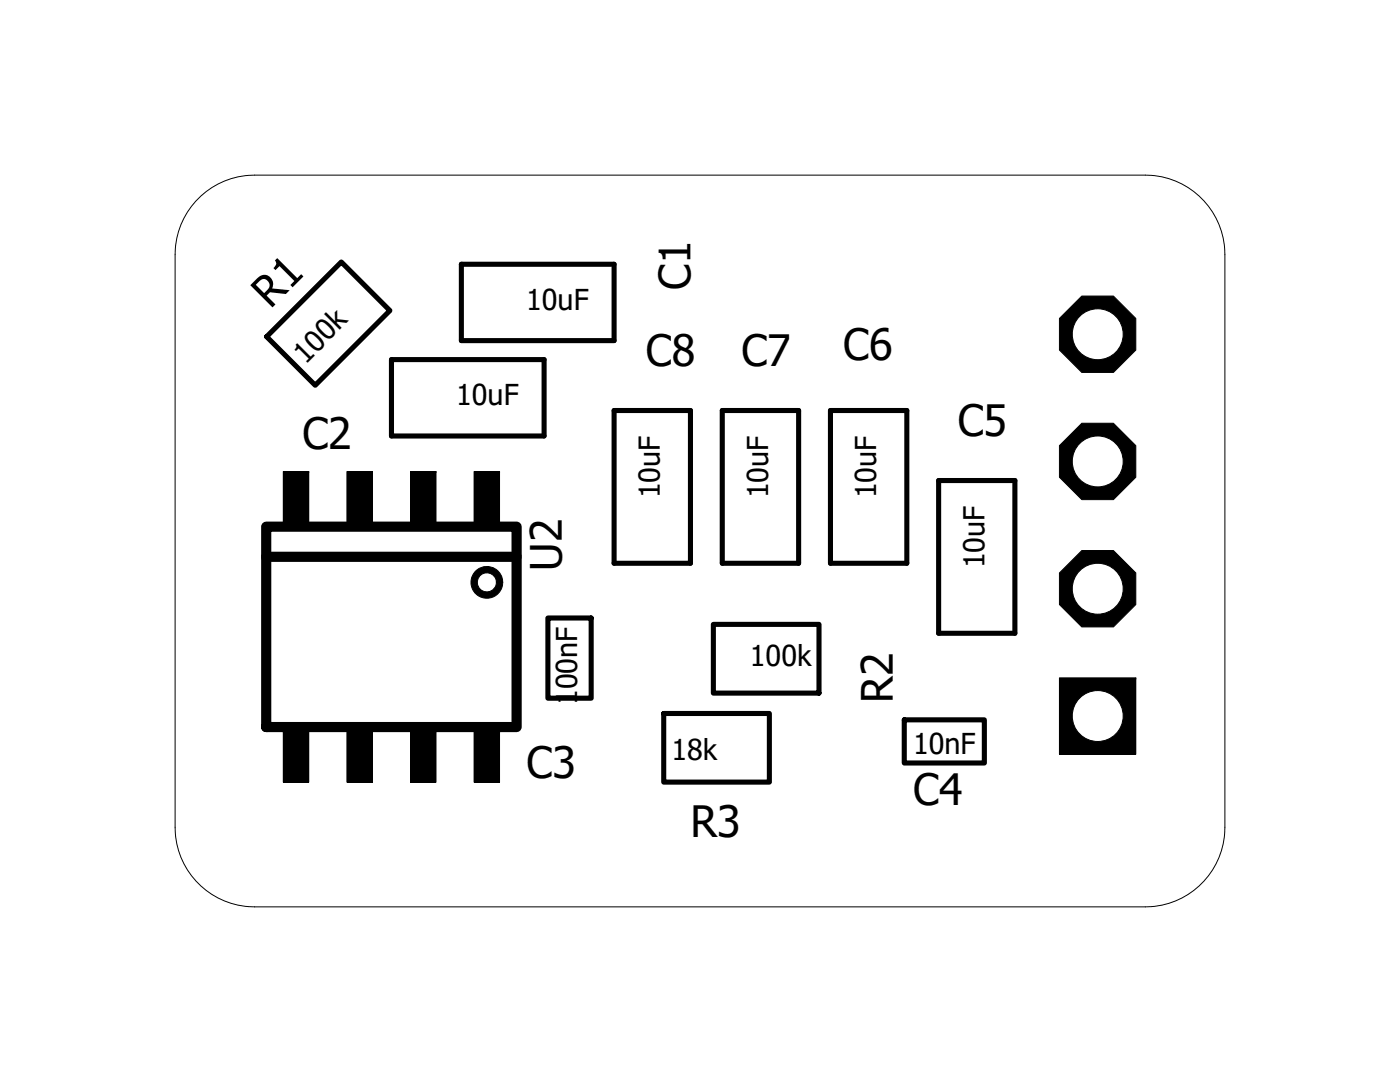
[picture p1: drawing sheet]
<svg xmlns="http://www.w3.org/2000/svg" width="279mm" height="216mm" viewBox="0 0 279 216" stroke-linecap="round" stroke-linejoin="round" font-family="sans-serif">
<path d="M33.9 33.9l211.6 148.1M245.5 33.9l-211.6 148.1" fill="none" stroke="#fff" stroke-width=".2"/>
<path d="M92.1 52.7h30.5v15.3h-30.5zM53.2 67.2l14.9-14.9 9.7 9.7-14.9 14.9zM78.1 71.8h30.5v15.2h-30.5zM122.6 81.9h15.2v30.5h-15.2zM144.1 81.9h15.3v30.5h-15.3zM165.7 81.9h15.3v30.5h-15.3zM187.3 95.9h15.2v30.5h-15.2zM109.3 123.3h8.7v16h-8.7zM142.4 124.6h21v13.7h-21zM132.5 142.4h21v13.7h-21zM180.5 143.6h15.9v8.7h-15.9z" fill="none" stroke="#000" stroke-width="1"/>
<path d="M53.1 105.1h50v40h-50zM53.1 111.1h50" fill="none" stroke="#000" stroke-width="2"/>
<path d="M56.5 94.1h5.1v11h-5.1zM69.2 94.1h5.1v11h-5.1zM81.9 94.1h5.1v11h-5.1zM94.6 94.1h5.1v11h-5.1zM211.4 135.3h15.3v15.2h-15.3zM56.5 145.1h5.1v11h-5.1zM69.2 145.1h5.1v11h-5.1zM81.9 145.1h5.1v11h-5.1zM94.6 145.1h5.1v11h-5.1z" fill="#000"/>
<g fill="none" stroke="#000" stroke-width=".2">
<path d="M56.5 94.1h5.1v11h-5.1zM61.6 94.1h.1M69.2 94.1h5.1v11h-5.1zM74.3 94.1h.1M81.9 94.1h5.1v11h-5.1zM87 94.1h.1M94.6 94.1h5.1v11h-5.1zM99.7 94.1h.1M95 113.9a3.2 3.2 0 0 1 3.4-.6 3.2 3.2 0 0 1 1.9 2.9h-1.2a1.9 1.9 0 0 1-2.8 1.6 1.9 1.9 0 0 1-.2-3.2 1.9 1.9 0 0 1 2.9 1.3l.1 .3h1.2a3.2 3.2 0 0 1-4.4 2.9 3.2 3.2 0 0 1-.9-5.2zM211.4 135.3h15.3v15.2h-15.3zM226.7 135.3h.1M56.5 145.1h5.1v11h-5.1z"/>
<path d="M61.6 145.1h.1M69.2 145.1h5.1v11h-5.1zM74.3 145.1h.1M81.9 145.1h5.1v11h-5.1zM87 145.1h.1M94.6 145.1h5.1v11h-5.1zM99.7 145.1h.1"/>
</g>
<path d="M95 113.9a3.2 3.2 0 0 1 3.4-.6 3.2 3.2 0 0 1 1.9 2.9h-1.2a1.9 1.9 0 0 1-2.8 1.6 1.9 1.9 0 0 1-.2-3.2 1.9 1.9 0 0 1 2.9 1.3l.1 .3h1.2a3.2 3.2 0 0 1-4.4 2.9 3.2 3.2 0 0 1-.9-5.2z" fill-rule="evenodd" fill="#000"/>
<circle cx="219.1" cy="142.9" r="5.1" fill="#fff"/>
<g fill="none" stroke="#000" stroke-width=".2">
<circle cx="219.1" cy="117.5" r="8.2"/>
<circle cx="219.1" cy="142.9" r="5.1"/>
</g>
<circle cx="219.1" cy="117.5" r="8.2" fill="#000"/>
<circle cx="219.1" cy="117.5" r="5.1" fill="#fff"/>
<g fill="none" stroke="#000" stroke-width=".2">
<circle cx="219.1" cy="92.1" r="8.2"/>
<circle cx="219.1" cy="117.5" r="5.1"/>
</g>
<circle cx="219.1" cy="92.1" r="8.2" fill="#000"/>
<circle cx="219.1" cy="92.1" r="5.1" fill="#fff"/>
<g fill="none" stroke="#000" stroke-width=".2">
<circle cx="219.1" cy="66.7" r="8.2"/>
<circle cx="219.1" cy="92.1" r="5.1"/>
</g>
<circle cx="219.1" cy="66.7" r="8.2" fill="#000"/>
<circle cx="219.1" cy="66.7" r="5.1" fill="#fff"/>
<g fill="none" stroke="#000" stroke-width=".2">
<path d="M39.1 40.1a15.8 15.8 0 0 1 11.7-5.2h177.8a15.9 15.9 0 0 1 15.9 15.9v114.3a15.9 15.9 0 0 1-15.9 15.9h-177.8a15.9 15.9 0 0 1-15.9-15.9v-114.3a15.8 15.8 0 0 1 4.2-10.7z"/>
<circle cx="219.1" cy="66.7" r="5.1"/>
</g>
<g font-size="8.6">
<text x="137.8" y="57.8" transform="rotate(-90 137.8 57.8)">C1</text>
<text x="53.9" y="61.8" transform="rotate(-45 53.9 61.8)">R1</text>
<text x="168.3" y="71.8">C6</text>
<text x="128.9" y="73">C8</text>
<text x="148" y="73">C7</text>
<text x="60.3" y="89.5">C2</text>
<text x="191.1" y="87">C5</text>
<text x="112.1" y="113.9" transform="rotate(-90 112.1 113.9)">U2</text>
<text x="178.2" y="140.2" transform="rotate(-90 178.2 140.2)">R2</text>
<text x="105.1" y="155.3">C3</text>
<text x="182.2" y="160.6">C4</text>
<text x="137.8" y="167">R3</text>
</g>
<g font-size="5.7">
<text x="105" y="61.9">10uF</text>
<text x="60.9" y="72.7" transform="rotate(-45 60.9 72.7)">100k</text>
<text x="91.1" y="80.9">10uF</text>
<text x="131.7" y="99.4" transform="rotate(-90 131.7 99.4)">10uF</text>
<text x="153.3" y="99.4" transform="rotate(-90 153.3 99.4)">10uF</text>
<text x="174.9" y="99.4" transform="rotate(-90 174.9 99.4)">10uF</text>
<text x="196.5" y="113.4" transform="rotate(-90 196.5 113.4)">10uF</text>
<text x="149.7" y="133">100k</text>
<text x="115.2" y="140.7" transform="rotate(-90 115.2 140.7)">100nF</text>
<text x="134" y="151.7">18k</text>
<text x="182.2" y="150.5">10nF</text>
</g>
</svg>
